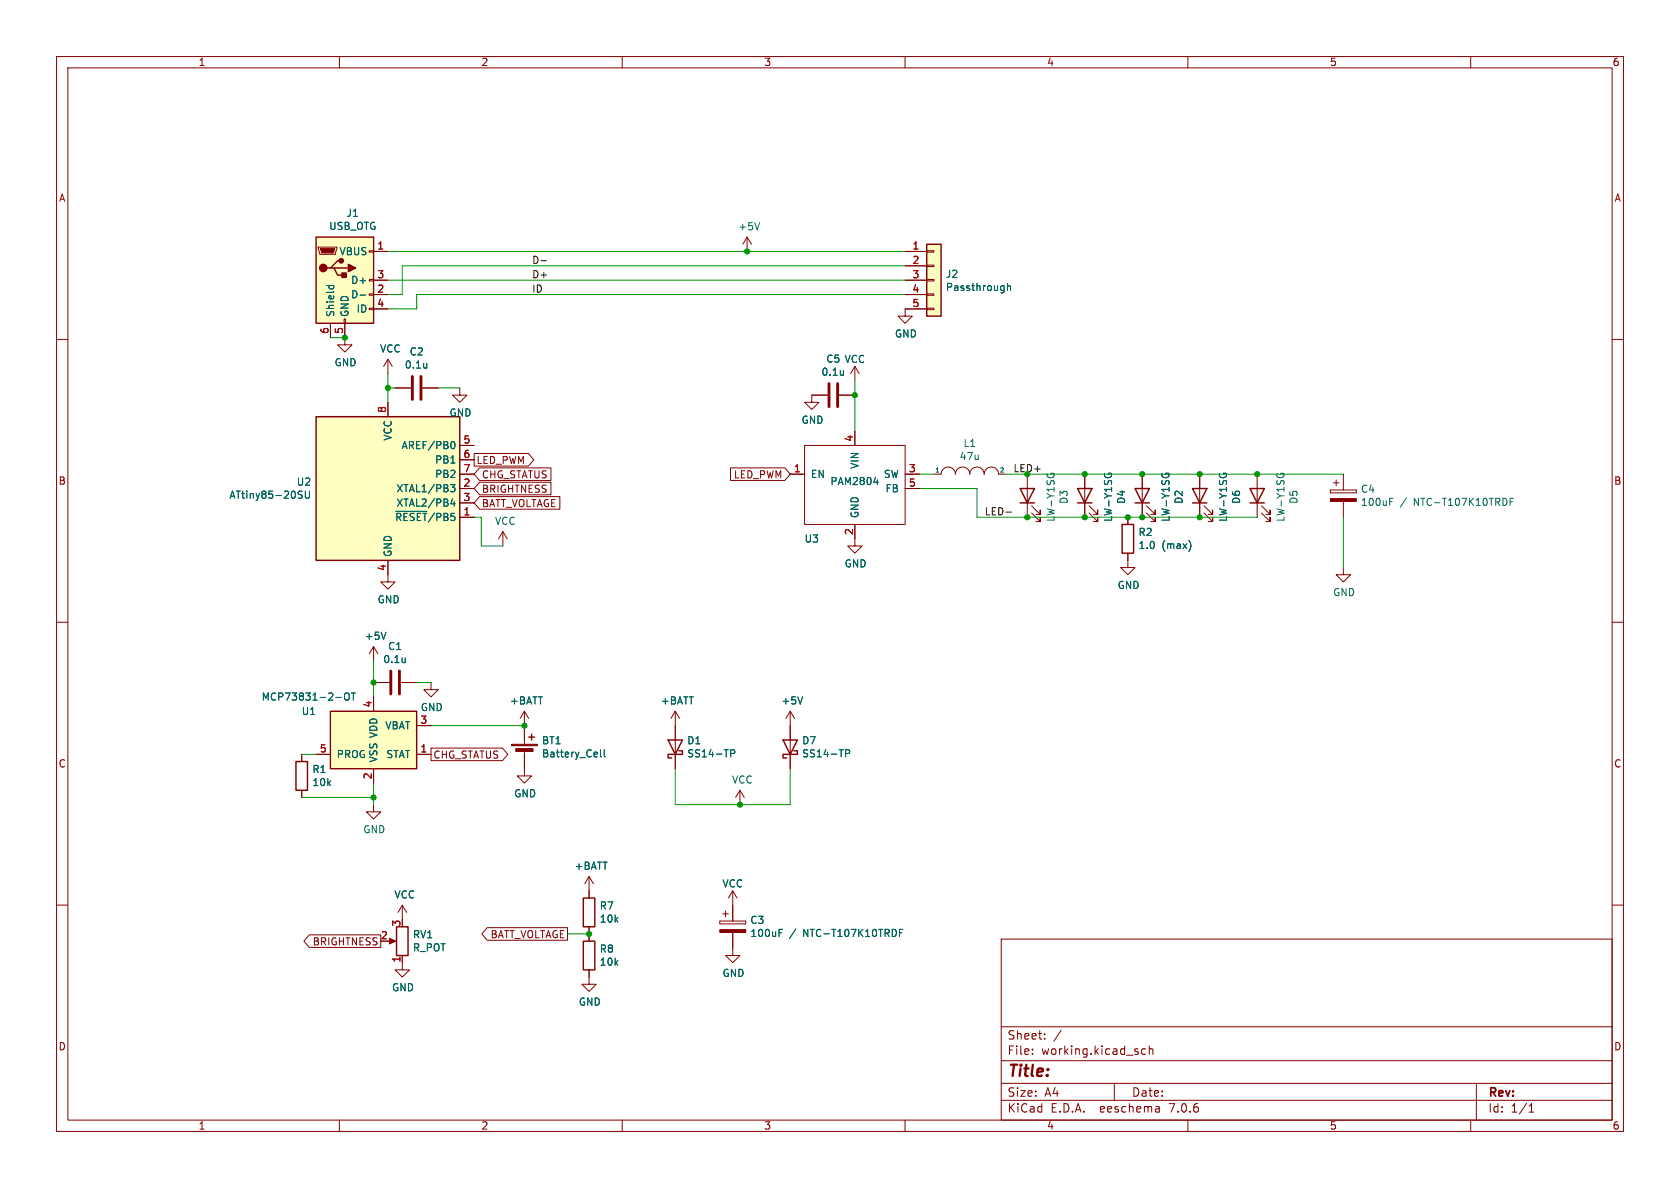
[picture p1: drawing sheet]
EESchema Schematic File Version 4
LIBS:working-cache
EELAYER 26 0
EELAYER END
$Descr A4 11693 8268
encoding utf-8
Sheet 1 1
Title ""
Date ""
Rev ""
Comp ""
Comment1 ""
Comment2 ""
Comment3 ""
Comment4 ""
$EndDescr
$Comp
L MCU_Microchip_ATtiny:ATtiny85-20SU U2
U 1 1
P 2700 3400
F 0 "U2" H 2170 3446 50  0000 R CNN
F 1 "ATtiny85-20SU" H 2170 3355 50  0000 R CNN
F 2 "Package_SO:SOIJ-8_5.3x5.3mm_P1.27mm" H 2700 3400 50  0001 C CIN
F 3 "http://ww1.microchip.com/downloads/en/DeviceDoc/atmel-2586-avr-8-bit-microcontroller-attiny25-attiny45-attiny85_datasheet.pdf" H 2700 3400 50  0001 C CNN
	1    2700 3400
	1    0    0    -1  
$EndComp
$Comp
L Connector:USB_OTG J1
U 1 1
P 2400 1950
F 0 "J1" H 2455 2417 50  0000 C CNN
F 1 "USB_OTG" H 2455 2326 50  0000 C CNN
F 2 "coddingtonbear:UJ2-MIBH-4-SMT" H 2550 1900 50  0001 C CNN
F 3 " ~" H 2550 1900 50  0001 C CNN
	1    2400 1950
	1    0    0    -1  
$EndComp
$Comp
L Connector_Generic:Conn_01x05 J2
U 1 1
P 6500 1950
F 0 "J2" H 6579 1992 50  0000 L CNN
F 1 "Passthrough" H 6579 1901 50  0000 L CNN
F 2 "coddingtonbear:JST_XH_B05B-XH-A_05x2.50mm_Straight_LargePads" H 6500 1950 50  0001 C CNN
F 3 "~" H 6500 1950 50  0001 C CNN
	1    6500 1950
	1    0    0    -1  
$EndComp
Wire Wire Line
	6300 1750 5200 1750
Wire Wire Line
	2700 2150 2900 2150
Wire Wire Line
	2900 2150 2900 2050
Wire Wire Line
	2900 2050 6300 2050
$Comp
L power:+5V #PWR0101
U 1 1
P 5200 1750
F 0 "#PWR0101" H 5200 1600 50  0001 C CNN
F 1 "+5V" H 5215 1923 50  0000 C CNN
F 2 "" H 5200 1750 50  0001 C CNN
F 3 "" H 5200 1750 50  0001 C CNN
	1    5200 1750
	1    0    0    -1  
$EndComp
Connection ~ 5200 1750
Wire Wire Line
	5200 1750 2700 1750
$Comp
L power:GND #PWR0102
U 1 1
P 2400 2350
F 0 "#PWR0102" H 2400 2100 50  0001 C CNN
F 1 "GND" H 2405 2177 50  0000 C CNN
F 2 "" H 2400 2350 50  0001 C CNN
F 3 "" H 2400 2350 50  0001 C CNN
	1    2400 2350
	1    0    0    -1  
$EndComp
$Comp
L power:GND #PWR0103
U 1 1
P 6300 2150
F 0 "#PWR0103" H 6300 1900 50  0001 C CNN
F 1 "GND" H 6305 1977 50  0000 C CNN
F 2 "" H 6300 2150 50  0001 C CNN
F 3 "" H 6300 2150 50  0001 C CNN
	1    6300 2150
	1    0    0    -1  
$EndComp
$Comp
L Device:Battery_Cell BT1
U 1 1
P 3650 5250
F 0 "BT1" H 3768 5346 50  0000 L CNN
F 1 "Battery_Cell" H 3768 5255 50  0000 L CNN
F 2 "coddingtonbear:JST_EH_B02B-EH-A_02x2.50mm_Straight_LargePads" V 3650 5310 50  0001 C CNN
F 3 "~" V 3650 5310 50  0001 C CNN
	1    3650 5250
	1    0    0    -1  
$EndComp
$Comp
L power:+BATT #PWR0104
U 1 1
P 3650 5050
F 0 "#PWR0104" H 3650 4900 50  0001 C CNN
F 1 "+BATT" H 3665 5223 50  0000 C CNN
F 2 "" H 3650 5050 50  0001 C CNN
F 3 "" H 3650 5050 50  0001 C CNN
	1    3650 5050
	1    0    0    -1  
$EndComp
$Comp
L power:GND #PWR0105
U 1 1
P 3650 5350
F 0 "#PWR0105" H 3650 5100 50  0001 C CNN
F 1 "GND" H 3655 5177 50  0000 C CNN
F 2 "" H 3650 5350 50  0001 C CNN
F 3 "" H 3650 5350 50  0001 C CNN
	1    3650 5350
	1    0    0    -1  
$EndComp
$Comp
L Battery_Management:MCP73831-2-OT U1
U 1 1
P 2600 5150
F 0 "U1" H 2150 5350 50  0000 C CNN
F 1 "MCP73831-2-OT" H 2150 5450 50  0000 C CNN
F 2 "Package_TO_SOT_SMD:SOT-23-5" H 2650 4900 50  0001 L CIN
F 3 "http://ww1.microchip.com/downloads/en/DeviceDoc/20001984g.pdf" H 2450 5100 50  0001 C CNN
	1    2600 5150
	1    0    0    -1  
$EndComp
Wire Wire Line
	3000 5050 3650 5050
Connection ~ 3650 5050
$Comp
L power:GND #PWR0106
U 1 1
P 2700 4000
F 0 "#PWR0106" H 2700 3750 50  0001 C CNN
F 1 "GND" H 2705 3827 50  0000 C CNN
F 2 "" H 2700 4000 50  0001 C CNN
F 3 "" H 2700 4000 50  0001 C CNN
	1    2700 4000
	1    0    0    -1  
$EndComp
$Comp
L power:+5V #PWR0107
U 1 1
P 2600 4600
F 0 "#PWR0107" H 2600 4450 50  0001 C CNN
F 1 "+5V" H 2615 4773 50  0000 C CNN
F 2 "" H 2600 4600 50  0001 C CNN
F 3 "" H 2600 4600 50  0001 C CNN
	1    2600 4600
	1    0    0    -1  
$EndComp
$Comp
L power:GND #PWR0108
U 1 1
P 2600 5600
F 0 "#PWR0108" H 2600 5350 50  0001 C CNN
F 1 "GND" H 2605 5427 50  0000 C CNN
F 2 "" H 2600 5600 50  0001 C CNN
F 3 "" H 2600 5600 50  0001 C CNN
	1    2600 5600
	1    0    0    -1  
$EndComp
$Comp
L power:+BATT #PWR0109
U 1 1
P 4700 5050
F 0 "#PWR0109" H 4700 4900 50  0001 C CNN
F 1 "+BATT" H 4715 5223 50  0000 C CNN
F 2 "" H 4700 5050 50  0001 C CNN
F 3 "" H 4700 5050 50  0001 C CNN
	1    4700 5050
	1    0    0    -1  
$EndComp
$Comp
L power:+5V #PWR0110
U 1 1
P 5500 5050
F 0 "#PWR0110" H 5500 4900 50  0001 C CNN
F 1 "+5V" H 5515 5223 50  0000 C CNN
F 2 "" H 5500 5050 50  0001 C CNN
F 3 "" H 5500 5050 50  0001 C CNN
	1    5500 5050
	1    0    0    -1  
$EndComp
$Comp
L Device:D_Schottky D1
U 1 1
P 4700 5200
F 0 "D1" V 4746 5121 50  0000 R CNN
F 1 "SS14-TP" V 4655 5121 50  0000 R CNN
F 2 "coddingtonbear:DO-214AC" H 4700 5200 50  0001 C CNN
F 3 "~" H 4700 5200 50  0001 C CNN
	1    4700 5200
	0    -1   -1   0   
$EndComp
$Comp
L Device:D_Schottky D7
U 1 1
P 5500 5200
F 0 "D7" V 5546 5121 50  0000 R CNN
F 1 "SS14-TP" V 5455 5121 50  0000 R CNN
F 2 "coddingtonbear:DO-214AC" H 5500 5200 50  0001 C CNN
F 3 "~" H 5500 5200 50  0001 C CNN
	1    5500 5200
	0    -1   -1   0   
$EndComp
$Comp
L power:VCC #PWR0111
U 1 1
P 5150 5600
F 0 "#PWR0111" H 5150 5450 50  0001 C CNN
F 1 "VCC" H 5167 5773 50  0000 C CNN
F 2 "" H 5150 5600 50  0001 C CNN
F 3 "" H 5150 5600 50  0001 C CNN
	1    5150 5600
	1    0    0    -1  
$EndComp
Wire Wire Line
	4700 5350 4700 5600
Wire Wire Line
	4700 5600 5150 5600
Wire Wire Line
	5500 5350 5500 5600
Wire Wire Line
	5500 5600 5150 5600
Connection ~ 5150 5600
$Comp
L power:VCC #PWR0112
U 1 1
P 2700 2600
F 0 "#PWR0112" H 2700 2450 50  0001 C CNN
F 1 "VCC" H 2717 2773 50  0000 C CNN
F 2 "" H 2700 2600 50  0001 C CNN
F 3 "" H 2700 2600 50  0001 C CNN
	1    2700 2600
	1    0    0    -1  
$EndComp
$Comp
L power:GND #PWR0113
U 1 1
P 3200 2700
F 0 "#PWR0113" H 3200 2450 50  0001 C CNN
F 1 "GND" H 3205 2527 50  0000 C CNN
F 2 "" H 3200 2700 50  0001 C CNN
F 3 "" H 3200 2700 50  0001 C CNN
	1    3200 2700
	1    0    0    -1  
$EndComp
$Comp
L Device:C C1
U 1 1
P 2750 4750
F 0 "C1" V 2498 4750 50  0000 C CNN
F 1 "0.1u" V 2589 4750 50  0000 C CNN
F 2 "coddingtonbear:0805_Milling" H 2788 4600 50  0001 C CNN
F 3 "~" H 2750 4750 50  0001 C CNN
	1    2750 4750
	0    1    1    0   
$EndComp
$Comp
L Device:C C2
U 1 1
P 2900 2700
F 0 "C2" V 2648 2700 50  0000 C CNN
F 1 "0.1u" V 2739 2700 50  0000 C CNN
F 2 "coddingtonbear:0805_Milling" H 2938 2550 50  0001 C CNN
F 3 "~" H 2900 2700 50  0001 C CNN
	1    2900 2700
	0    1    1    0   
$EndComp
$Comp
L power:GND #PWR0114
U 1 1
P 3000 4750
F 0 "#PWR0114" H 3000 4500 50  0001 C CNN
F 1 "GND" H 3005 4577 50  0000 C CNN
F 2 "" H 3000 4750 50  0001 C CNN
F 3 "" H 3000 4750 50  0001 C CNN
	1    3000 4750
	1    0    0    -1  
$EndComp
Wire Wire Line
	2700 2600 2700 2700
Wire Wire Line
	2750 2700 2700 2700
Connection ~ 2700 2700
Wire Wire Line
	2700 2700 2700 2800
Wire Wire Line
	3050 2700 3200 2700
Wire Wire Line
	2600 4600 2600 4750
Wire Wire Line
	2600 4850 2600 4750
Connection ~ 2600 4750
Wire Wire Line
	2900 4750 3000 4750
$Comp
L Device:R R1
U 1 1
P 2100 5400
F 0 "R1" H 2030 5354 50  0000 R CNN
F 1 "10k" H 2030 5445 50  0000 R CNN
F 2 "coddingtonbear:0805_Milling" V 2030 5400 50  0001 C CNN
F 3 "~" H 2100 5400 50  0001 C CNN
	1    2100 5400
	-1   0    0    1   
$EndComp
Wire Wire Line
	2200 5250 2100 5250
Wire Wire Line
	2600 5450 2600 5550
Wire Wire Line
	2100 5550 2600 5550
Connection ~ 2600 5550
Wire Wire Line
	2600 5550 2600 5600
$Comp
L power:VCC #PWR0115
U 1 1
P 3500 3800
F 0 "#PWR0115" H 3500 3650 50  0001 C CNN
F 1 "VCC" H 3517 3973 50  0000 C CNN
F 2 "" H 3500 3800 50  0001 C CNN
F 3 "" H 3500 3800 50  0001 C CNN
	1    3500 3800
	1    0    0    -1  
$EndComp
Wire Wire Line
	3300 3600 3350 3600
Wire Wire Line
	3350 3600 3350 3800
Wire Wire Line
	3350 3800 3500 3800
Text GLabel 3000 5250 2    50   Output ~ 0
CHG_STATUS
Text GLabel 3300 3300 2    50   Input ~ 0
CHG_STATUS
$Comp
L Device:R_POT RV1
U 1 1
P 2800 6550
F 0 "RV1" H 2730 6504 50  0000 R CNN
F 1 "R_POT" H 2730 6595 50  0000 R CNN
F 2 "coddingtonbear:SV01_Murata_Pot" H 2800 6550 50  0001 C CNN
F 3 "~" H 2800 6550 50  0001 C CNN
	1    2800 6550
	-1   0    0    1   
$EndComp
Text GLabel 2650 6550 0    50   Output ~ 0
BRIGHTNESS
$Comp
L power:VCC #PWR0116
U 1 1
P 2800 6400
F 0 "#PWR0116" H 2800 6250 50  0001 C CNN
F 1 "VCC" H 2817 6573 50  0000 C CNN
F 2 "" H 2800 6400 50  0001 C CNN
F 3 "" H 2800 6400 50  0001 C CNN
	1    2800 6400
	1    0    0    -1  
$EndComp
$Comp
L power:GND #PWR0117
U 1 1
P 2800 6700
F 0 "#PWR0117" H 2800 6450 50  0001 C CNN
F 1 "GND" H 2805 6527 50  0000 C CNN
F 2 "" H 2800 6700 50  0001 C CNN
F 3 "" H 2800 6700 50  0001 C CNN
	1    2800 6700
	1    0    0    -1  
$EndComp
Text GLabel 3300 3400 2    50   Input ~ 0
BRIGHTNESS
$Comp
L Device:R R7
U 1 1
P 4100 6350
F 0 "R7" H 4170 6396 50  0000 L CNN
F 1 "10k" H 4170 6305 50  0000 L CNN
F 2 "coddingtonbear:0805_Milling" V 4030 6350 50  0001 C CNN
F 3 "~" H 4100 6350 50  0001 C CNN
	1    4100 6350
	1    0    0    -1  
$EndComp
$Comp
L Device:R R8
U 1 1
P 4100 6650
F 0 "R8" H 4170 6696 50  0000 L CNN
F 1 "10k" H 4170 6605 50  0000 L CNN
F 2 "coddingtonbear:0805_Milling" V 4030 6650 50  0001 C CNN
F 3 "~" H 4100 6650 50  0001 C CNN
	1    4100 6650
	1    0    0    -1  
$EndComp
Text GLabel 3950 6500 0    50   Output ~ 0
BATT_VOLTAGE
Wire Wire Line
	3950 6500 4100 6500
Connection ~ 4100 6500
$Comp
L power:+BATT #PWR0118
U 1 1
P 4100 6200
F 0 "#PWR0118" H 4100 6050 50  0001 C CNN
F 1 "+BATT" H 4115 6373 50  0000 C CNN
F 2 "" H 4100 6200 50  0001 C CNN
F 3 "" H 4100 6200 50  0001 C CNN
	1    4100 6200
	1    0    0    -1  
$EndComp
$Comp
L power:GND #PWR0119
U 1 1
P 4100 6800
F 0 "#PWR0119" H 4100 6550 50  0001 C CNN
F 1 "GND" H 4105 6627 50  0000 C CNN
F 2 "" H 4100 6800 50  0001 C CNN
F 3 "" H 4100 6800 50  0001 C CNN
	1    4100 6800
	1    0    0    -1  
$EndComp
Text GLabel 3300 3500 2    50   Input ~ 0
BATT_VOLTAGE
$Comp
L Device:LED D5
U 1 1
P 8750 3450
F 0 "D5" H 8742 3195 50  0000 C CNN
F 1 "LW-Y1SG" H 8742 3286 50  0000 C CNN
F 2 "coddingtonbear:MICRO_SIDELED_2808" H 8750 3450 50  0001 C CNN
F 3 "~" H 8750 3450 50  0001 C CNN
	1    8750 3450
	0    -1   -1   0   
$EndComp
$Comp
L Device:LED D4
U 1 1
P 7550 3450
F 0 "D4" H 7542 3195 50  0000 C CNN
F 1 "LW-Y1SG" H 7542 3286 50  0000 C CNN
F 2 "coddingtonbear:MICRO_SIDELED_2808" H 7550 3450 50  0001 C CNN
F 3 "~" H 7550 3450 50  0001 C CNN
	1    7550 3450
	0    -1   -1   0   
$EndComp
$Comp
L Device:LED D3
U 1 1
P 7150 3450
F 0 "D3" H 7142 3195 50  0000 C CNN
F 1 "LW-Y1SG" H 7142 3286 50  0000 C CNN
F 2 "coddingtonbear:MICRO_SIDELED_2808" H 7150 3450 50  0001 C CNN
F 3 "~" H 7150 3450 50  0001 C CNN
	1    7150 3450
	0    -1   -1   0   
$EndComp
$Comp
L Device:LED D2
U 1 1
P 7950 3450
F 0 "D2" H 7942 3195 50  0000 C CNN
F 1 "LW-Y1SG" H 7942 3286 50  0000 C CNN
F 2 "coddingtonbear:MICRO_SIDELED_2808" H 7950 3450 50  0001 C CNN
F 3 "~" H 7950 3450 50  0001 C CNN
	1    7950 3450
	0    -1   -1   0   
$EndComp
$Comp
L Device:LED D6
U 1 1
P 8350 3450
F 0 "D6" H 8342 3195 50  0000 C CNN
F 1 "LW-Y1SG" H 8342 3286 50  0000 C CNN
F 2 "coddingtonbear:MICRO_SIDELED_2808" H 8350 3450 50  0001 C CNN
F 3 "~" H 8350 3450 50  0001 C CNN
	1    8350 3450
	0    -1   -1   0   
$EndComp
$Comp
L power:GND #PWR0121
U 1 1
P 7850 3900
F 0 "#PWR0121" H 7850 3650 50  0001 C CNN
F 1 "GND" H 7855 3727 50  0000 C CNN
F 2 "" H 7850 3900 50  0001 C CNN
F 3 "" H 7850 3900 50  0001 C CNN
	1    7850 3900
	1    0    0    -1  
$EndComp
Text GLabel 5500 3300 0    50   Input ~ 0
LED_PWM
Text GLabel 3300 3200 2    50   Output ~ 0
LED_PWM
$Comp
L coddingtonbear:PAM2804 U3
U 1 1
P 5950 3350
F 0 "U3" H 5650 2950 50  0000 C CNN
F 1 "PAM2804" H 5950 3350 50  0000 C CNN
F 2 "Package_TO_SOT_SMD:TSOT-23-5_HandSoldering" H 5950 3350 50  0001 C CNN
F 3 "" H 5950 3350 50  0001 C CNN
	1    5950 3350
	1    0    0    -1  
$EndComp
$Comp
L power:GND #PWR0122
U 1 1
P 5950 3750
F 0 "#PWR0122" H 5950 3500 50  0001 C CNN
F 1 "GND" H 5955 3577 50  0000 C CNN
F 2 "" H 5950 3750 50  0001 C CNN
F 3 "" H 5950 3750 50  0001 C CNN
	1    5950 3750
	1    0    0    -1  
$EndComp
$Comp
L Device:CP C3
U 1 1
P 5100 6450
F 0 "C3" H 5218 6496 50  0000 L CNN
F 1 "100uF / NTC-T107K10TRDF" H 5218 6405 50  0000 L CNN
F 2 "coddingtonbear:CP_Tantalum_Case-D_EIA-7343-31_Milling" H 5138 6300 50  0001 C CNN
F 3 "~" H 5100 6450 50  0001 C CNN
	1    5100 6450
	1    0    0    -1  
$EndComp
$Comp
L Device:CP C4
U 1 1
P 9350 3450
F 0 "C4" H 9468 3496 50  0000 L CNN
F 1 "100uF / NTC-T107K10TRDF" H 9468 3405 50  0000 L CNN
F 2 "coddingtonbear:CP_Tantalum_Case-D_EIA-7343-31_Milling" H 9388 3300 50  0001 C CNN
F 3 "~" H 9350 3450 50  0001 C CNN
	1    9350 3450
	1    0    0    -1  
$EndComp
$Comp
L power:VCC #PWR0123
U 1 1
P 5100 6300
F 0 "#PWR0123" H 5100 6150 50  0001 C CNN
F 1 "VCC" H 5100 6450 50  0000 C CNN
F 2 "" H 5100 6300 50  0001 C CNN
F 3 "" H 5100 6300 50  0001 C CNN
	1    5100 6300
	1    0    0    -1  
$EndComp
$Comp
L power:GND #PWR0124
U 1 1
P 5100 6600
F 0 "#PWR0124" H 5100 6350 50  0001 C CNN
F 1 "GND" H 5105 6427 50  0000 C CNN
F 2 "" H 5100 6600 50  0001 C CNN
F 3 "" H 5100 6600 50  0001 C CNN
	1    5100 6600
	1    0    0    -1  
$EndComp
$Comp
L pspice:INDUCTOR L1
U 1 1
P 6750 3300
F 0 "L1" H 6750 3515 50  0000 C CNN
F 1 "47u" H 6750 3424 50  0000 C CNN
F 2 "Inductor_SMD:L_Bourns-SRN4018" H 6750 3300 50  0001 C CNN
F 3 "" H 6750 3300 50  0001 C CNN
	1    6750 3300
	1    0    0    -1  
$EndComp
Wire Wire Line
	6400 3300 6500 3300
Wire Wire Line
	7000 3300 7150 3300
Wire Wire Line
	7150 3300 7550 3300
Connection ~ 7150 3300
Wire Wire Line
	7550 3300 7950 3300
Connection ~ 7550 3300
Wire Wire Line
	7950 3300 8350 3300
Connection ~ 7950 3300
Wire Wire Line
	8350 3300 8750 3300
Connection ~ 8350 3300
Wire Wire Line
	8750 3600 8350 3600
Wire Wire Line
	7950 3600 8350 3600
Connection ~ 8350 3600
Wire Wire Line
	7550 3600 7850 3600
Connection ~ 7950 3600
Wire Wire Line
	7550 3600 7150 3600
Connection ~ 7550 3600
Wire Wire Line
	6400 3400 6800 3400
Wire Wire Line
	6800 3400 6800 3600
Wire Wire Line
	6800 3600 7150 3600
Connection ~ 7150 3600
$Comp
L Device:R R2
U 1 1
P 7850 3750
F 0 "R2" H 7920 3796 50  0000 L CNN
F 1 "1.0 (max)" H 7920 3705 50  0000 L CNN
F 2 "coddingtonbear:0805_Milling" V 7780 3750 50  0001 C CNN
F 3 "~" H 7850 3750 50  0001 C CNN
	1    7850 3750
	1    0    0    -1  
$EndComp
Connection ~ 7850 3600
Wire Wire Line
	7850 3600 7950 3600
$Comp
L power:GND #PWR0125
U 1 1
P 9350 3950
F 0 "#PWR0125" H 9350 3700 50  0001 C CNN
F 1 "GND" H 9355 3777 50  0000 C CNN
F 2 "" H 9350 3950 50  0001 C CNN
F 3 "" H 9350 3950 50  0001 C CNN
	1    9350 3950
	1    0    0    -1  
$EndComp
Wire Wire Line
	8750 3300 9350 3300
Connection ~ 8750 3300
Wire Wire Line
	9350 3600 9350 3950
$Comp
L power:VCC #PWR0120
U 1 1
P 5950 2650
F 0 "#PWR0120" H 5950 2500 50  0001 C CNN
F 1 "VCC" H 5950 2800 50  0000 C CNN
F 2 "" H 5950 2650 50  0001 C CNN
F 3 "" H 5950 2650 50  0001 C CNN
	1    5950 2650
	1    0    0    -1  
$EndComp
$Comp
L Device:C C5
U 1 1
P 5800 2750
F 0 "C5" V 5548 2750 50  0000 C CNN
F 1 "0.1u" V 5639 2750 50  0000 C CNN
F 2 "coddingtonbear:0805_Milling" H 5838 2600 50  0001 C CNN
F 3 "~" H 5800 2750 50  0001 C CNN
	1    5800 2750
	0    1    1    0   
$EndComp
$Comp
L power:GND #PWR0126
U 1 1
P 5650 2750
F 0 "#PWR0126" H 5650 2500 50  0001 C CNN
F 1 "GND" H 5655 2577 50  0000 C CNN
F 2 "" H 5650 2750 50  0001 C CNN
F 3 "" H 5650 2750 50  0001 C CNN
	1    5650 2750
	1    0    0    -1  
$EndComp
Wire Wire Line
	5950 3000 5950 2750
Wire Wire Line
	5950 2650 5950 2750
Connection ~ 5950 2750
Text Label 3700 1950 0    50   ~ 0
D+
Text Label 3700 1850 0    50   ~ 0
D-
Text Label 3700 2050 0    50   ~ 0
ID
Wire Wire Line
	2700 1950 6300 1950
Wire Wire Line
	2700 2050 2800 2050
Wire Wire Line
	2800 2050 2800 1850
Wire Wire Line
	2800 1850 6300 1850
Wire Wire Line
	2400 2350 2300 2350
Connection ~ 2400 2350
Text Label 7050 3300 0    50   ~ 0
LED+
Text Label 6850 3600 0    50   ~ 0
LED-
$EndSCHEMATC
